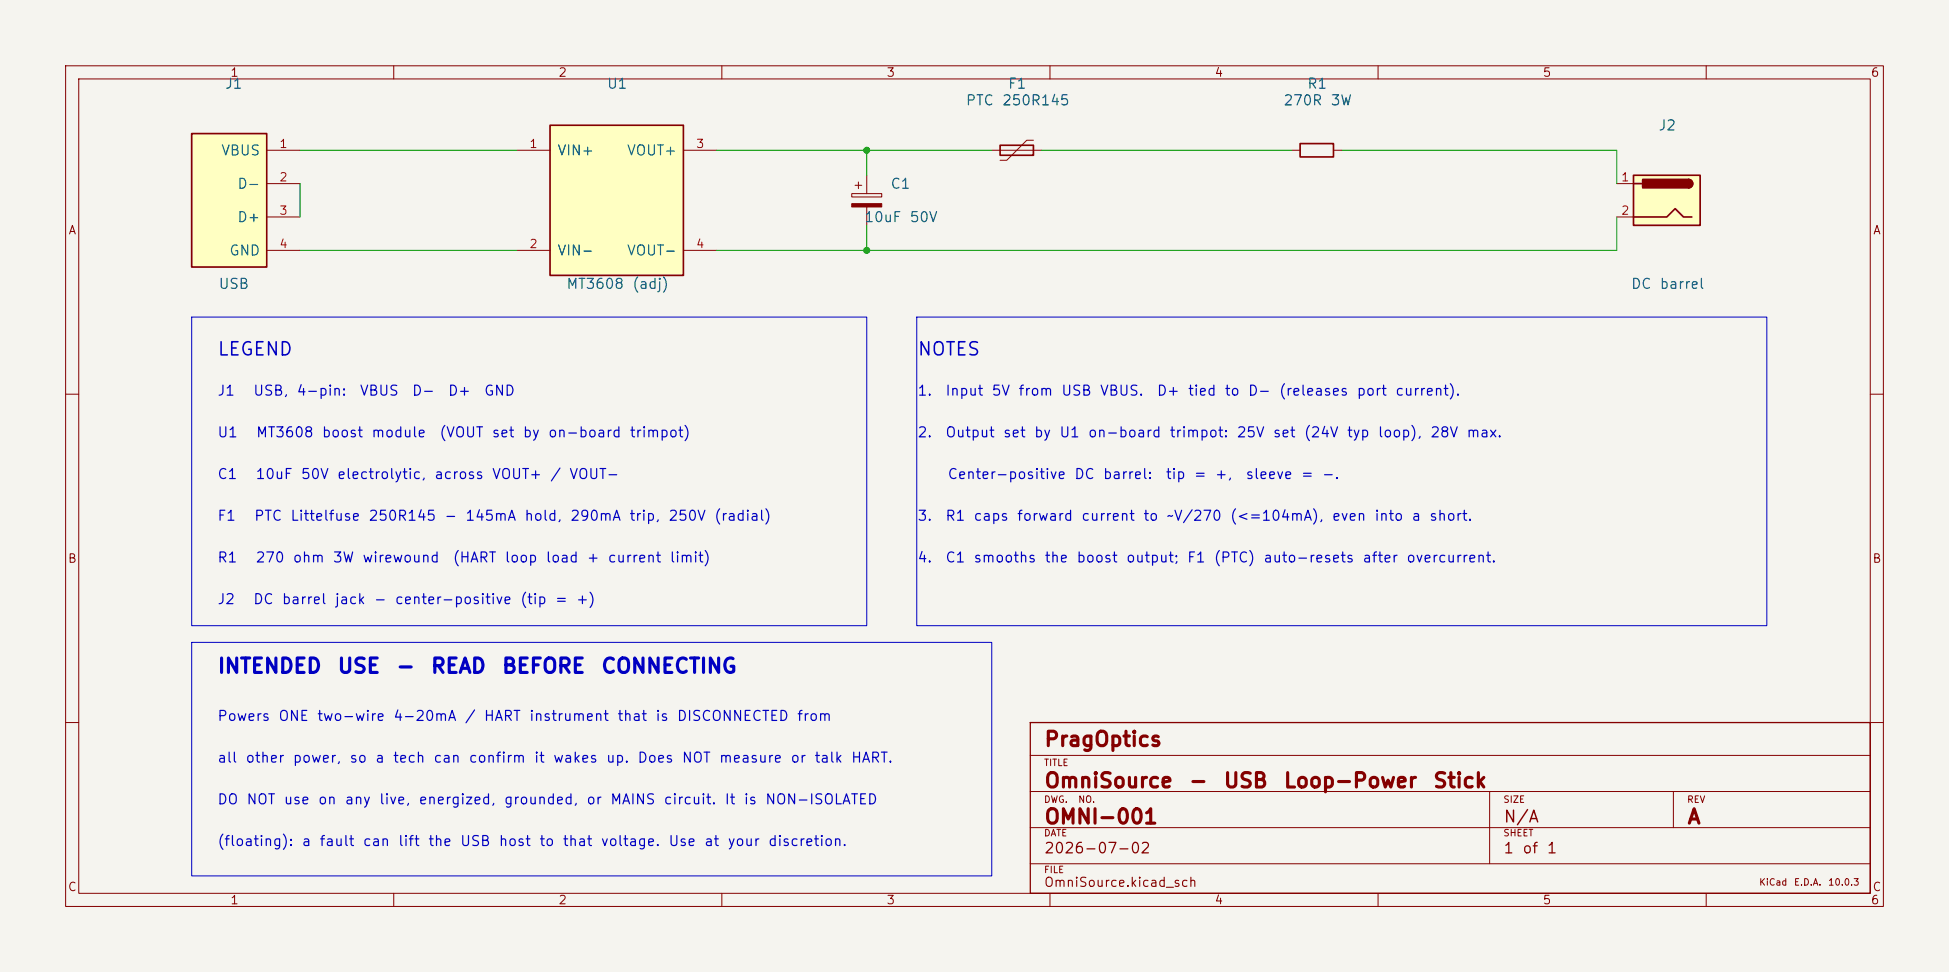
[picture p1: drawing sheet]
<svg xmlns="http://www.w3.org/2000/svg" width="297mm" height="148mm" viewBox="0 0 297 148" stroke-linecap="round" stroke-linejoin="round" font-family="sans-serif">
<path d="M0 0h297v148h-297z" fill="#f5f4ef" stroke="#f5f4ef" stroke-width=".15"/>
<g fill="none" stroke="#840000" stroke-width=".15">
<path d="M10 10h277v128h-277zM12 12h273v124h-273zM60 10v2M110 10v2M160 10v2M210 10v2M260 10v2M10 60h2M285 60h2M10 110h2M157 115h128M285 110h2"/>
<path d="M60 136v2M110 136v2M157 120.5h128M157 126h128M157 131.5h128M160 136v2M210 136v2M227 120.5v11M255 120.5v5.5M260 136v2"/>
</g>
<path d="M157 110h128v26h-128z" fill="none" stroke="#840000" stroke-width=".2"/>
<path d="M83.8 19.1h20.3v22.8h-20.3z" fill="#ffffc2"/>
<path d="M83.8 19.1h20.3v22.8h-20.3z" fill="none" stroke="#840000" stroke-width=".25"/>
<path d="M78.7 22.9h5.1M78.7 38.1h5.1M104.1 22.9h5.1M104.1 38.1h5.1" fill="none" stroke="#840000" stroke-width=".15"/>
<path d="M29.2 20.3h11.4v20.4h-11.4z" fill="#ffffc2"/>
<path d="M29.2 20.3h11.4v20.4h-11.4z" fill="none" stroke="#840000" stroke-width=".25"/>
<path d="M40.6 22.9h5.1M40.6 28h5.1M40.6 33h5.1M40.6 38.1h5.1" fill="none" stroke="#840000" stroke-width=".15"/>
<path d="M248.9 26.7h10.2v7.6h-10.2z" fill="#ffffc2"/>
<path d="M152.4 22.1h5.1v1.5h-5.1zM198.1 21.9h5.1v2h-5.1zM248.9 26.7h10.2v7.6h-10.2zM248.9 33h5.1l1.3-1.2 1.2 1.2h1.3M248.9 28h1.3M257.3 27.3a.64 .64 0 0 1 .6 .7 .64 .64 0 0 1-.6 .6" fill="none" stroke="#840000" stroke-width=".25"/>
<g fill="#840000" stroke="#840000" stroke-width=".25">
<path d="M257.3 27.3a.64 .64 0 0 1 .6 .7 .64 .64 0 0 1-.6 .6z"/>
<path d="M250.3 27.3h7v1.3h-7z"/>
</g>
<path d="M129.8 29.5h4.6v.5h-4.6zM130.3 28.2h1M130.8 27.7v1M132.1 26.7v2.8M132.1 31.5v2.8M151.1 22.9h7.6M157.5 21.4h-1l-3.1 3h-1M196.8 22.9h1.3M203.2 22.9h1.3M246.4 28h2.5M246.4 33h2.5" fill="none" stroke="#840000" stroke-width=".15"/>
<path d="M129.8 31h4.6v.5h-4.6z" fill="#840000" stroke="#840000" stroke-width=".15"/>
<path d="M45.7 22.9h33M45.7 38.1h33M45.7 28v5M109.2 22.9h41.9M132.1 22.9v3.8M132.1 34.3v3.8M158.7 22.9h38.1M204.5 22.9h41.9v5.1M246.4 33v5.1h-137.2" fill="none" stroke="#009600" stroke-width=".15"/>
<path d="M29.2 48.3h102.9v47h-102.9zM139.7 48.3h129.5v47h-129.5zM29.2 97.8h121.9v35.6h-121.9z" fill="none" stroke="#0000c2" stroke-width=".15"/>
<g fill="#009600" stroke="#009600" stroke-width=".15">
<circle cx="132.1" cy="22.9" r=".46"/>
<circle cx="132.1" cy="38.1" r=".46"/>
</g>
<g font-size="2.2" fill="#0000c2">
<text x="33" y="103.1">INTENDED</text>
<text x="51.3" y="103.1">USE</text>
<text x="60.2" y="103.1">-</text>
<text x="65.5" y="103.1">READ</text>
<text x="76.3" y="103.1">BEFORE</text>
<text x="91.5" y="103.1">CONNECTING</text>
</g>
<g font-size="2.2" fill="#840000">
<text x="159" y="114.2">PragOptics</text>
<text x="159" y="120.5">OmniSource</text>
<text x="181" y="120.5">-</text>
<text x="186.3" y="120.5">USB</text>
<text x="195.5" y="120.5">Loop-Power</text>
<text x="218.3" y="120.5">Stick</text>
<text x="159" y="126">OMNI-001</text>
<text x="257" y="126">A</text>
</g>
<g font-size="2" fill="#0000c2">
<text x="33" y="54.6">LEGEND</text>
<text x="139.7" y="54.6">NOTES</text>
</g>
<text font-size="1.8" fill="#840000" x="229" y="125.7">N/A</text>
<g font-size="1.6" fill="#840000">
<text x="159" y="130.3">2026-07-02</text>
<text x="229" y="130.3">1 of 1</text>
</g>
<g font-size="1.5" fill="#006464">
<text x="34.2" y="13.9">J1</text>
<text x="92.4" y="13.9">U1</text>
<text x="147.1" y="16.4">PTC</text>
<text x="152.6" y="16.4">250R145</text>
<text x="153.5" y="13.9">F1</text>
<text x="195.5" y="16.4">270R</text>
<text x="199.1" y="13.9">R1</text>
<text x="202.7" y="16.4">3W</text>
<text x="252.6" y="20.2">J2</text>
<text x="33.6" y="24">VBUS</text>
<text x="36.1" y="29.1">D-</text>
<text x="84.8" y="24">VIN+</text>
<text x="95.4" y="24">VOUT+</text>
<text x="135.6" y="29.1">C1</text>
<text x="36.1" y="34.2">D+</text>
<text x="131.6" y="34.2">10uF</text>
<text x="138.5" y="34.2">50V</text>
<text x="34.8" y="39.3">GND</text>
<text x="84.8" y="39.3">VIN-</text>
<text x="95.4" y="39.3">VOUT-</text>
<text x="33.2" y="44.4">USB</text>
<text x="86.2" y="44.4">MT3608</text>
<text x="96.2" y="44.4">(adj)</text>
<text x="248.4" y="44.4">DC</text>
<text x="252.8" y="44.4">barrel</text>
</g>
<g font-size="1.5" fill="#0000c2">
<text x="33" y="60.6">J1</text>
<text x="38.5" y="60.6">USB,</text>
<text x="45.1" y="60.6">4-pin:</text>
<text x="54.7" y="60.6">VBUS</text>
<text x="62.7" y="60.6">D-</text>
<text x="68.2" y="60.6">D+</text>
<text x="73.7" y="60.6">GND</text>
<text x="139.7" y="60.6">1.</text>
<text x="144" y="60.6">Input</text>
<text x="151" y="60.6">5V</text>
<text x="155.1" y="60.6">from</text>
<text x="161.6" y="60.6">USB</text>
<text x="167.5" y="60.6">VBUS.</text>
<text x="176.2" y="60.6">D+</text>
<text x="180.9" y="60.6">tied</text>
<text x="186.5" y="60.6">to</text>
<text x="190.1" y="60.6">D-</text>
<text x="194.8" y="60.6">(releases</text>
<text x="206.6" y="60.6">port</text>
<text x="212.5" y="60.6">current).</text>
<text x="33" y="67">U1</text>
<text x="38.9" y="67">MT3608</text>
<text x="48.9" y="67">boost</text>
<text x="56.5" y="67">module</text>
<text x="66.8" y="67">(VOUT</text>
<text x="74.8" y="67">set</text>
<text x="79.6" y="67">by</text>
<text x="83.4" y="67">on-board</text>
<text x="95.8" y="67">trimpot)</text>
<text x="139.7" y="67">2.</text>
<text x="144" y="67">Output</text>
<text x="152.7" y="67">set</text>
<text x="157.5" y="67">by</text>
<text x="161.3" y="67">U1</text>
<text x="165.7" y="67">on-board</text>
<text x="178.1" y="67">trimpot:</text>
<text x="188.3" y="67">25V</text>
<text x="193.9" y="67">set</text>
<text x="198.6" y="67">(24V</text>
<text x="205.1" y="67">typ</text>
<text x="209.9" y="67">loop),</text>
<text x="217.8" y="67">28V</text>
<text x="223.4" y="67">max.</text>
<text x="33" y="73.3">C1</text>
<text x="38.8" y="73.3">10uF</text>
<text x="45.7" y="73.3">50V</text>
<text x="51.3" y="73.3">electrolytic,</text>
<text x="66.1" y="73.3">across</text>
<text x="74.9" y="73.3">VOUT+</text>
<text x="83.7" y="73.3">/</text>
<text x="86.6" y="73.3">VOUT-</text>
<text x="144.3" y="73.3">Center-positive</text>
<text x="163.6" y="73.3">DC</text>
<text x="168" y="73.3">barrel:</text>
<text x="177.5" y="73.3">tip</text>
<text x="181.8" y="73.3">=</text>
<text x="185" y="73.3">+,</text>
<text x="189.7" y="73.3">sleeve</text>
<text x="198.1" y="73.3">=</text>
<text x="201.3" y="73.3">-.</text>
<text x="33" y="79.7">F1</text>
<text x="38.6" y="79.7">PTC</text>
<text x="44.1" y="79.7">Littelfuse</text>
<text x="56.1" y="79.7">250R145</text>
<text x="67.6" y="79.7">-</text>
<text x="70.8" y="79.7">145mA</text>
<text x="79.8" y="79.7">hold,</text>
<text x="86.8" y="79.7">290mA</text>
<text x="95.8" y="79.7">trip,</text>
<text x="101.7" y="79.7">250V</text>
<text x="108.7" y="79.7">(radial)</text>
<text x="139.7" y="79.7">3.</text>
<text x="144" y="79.7">R1</text>
<text x="148.2" y="79.7">caps</text>
<text x="154.9" y="79.7">forward</text>
<text x="164.7" y="79.7">current</text>
<text x="174.1" y="79.7">to</text>
<text x="177.7" y="79.7">~V/270</text>
<text x="187.3" y="79.7">(&lt;=104mA),</text>
<text x="202.9" y="79.7">even</text>
<text x="209.3" y="79.7">into</text>
<text x="215" y="79.7">a</text>
<text x="217.7" y="79.7">short.</text>
<text x="33" y="86">R1</text>
<text x="38.8" y="86">270</text>
<text x="44.5" y="86">ohm</text>
<text x="50.6" y="86">3W</text>
<text x="55.1" y="86">wirewound</text>
<text x="68.9" y="86">(HART</text>
<text x="76.8" y="86">loop</text>
<text x="83" y="86">load</text>
<text x="89.3" y="86">+</text>
<text x="92.5" y="86">current</text>
<text x="101.9" y="86">limit)</text>
<text x="139.7" y="86">4.</text>
<text x="144" y="86">C1</text>
<text x="148.2" y="86">smooths</text>
<text x="159.1" y="86">the</text>
<text x="163.9" y="86">boost</text>
<text x="171.5" y="86">output;</text>
<text x="180.8" y="86">F1</text>
<text x="184.9" y="86">(PTC)</text>
<text x="192.4" y="86">auto-resets</text>
<text x="207.5" y="86">after</text>
<text x="214.2" y="86">overcurrent.</text>
<text x="33" y="92.4">J2</text>
<text x="38.5" y="92.4">DC</text>
<text x="42.8" y="92.4">barrel</text>
<text x="50.9" y="92.4">jack</text>
<text x="56.9" y="92.4">-</text>
<text x="60.1" y="92.4">center-positive</text>
<text x="79.2" y="92.4">(tip</text>
<text x="84.5" y="92.4">=</text>
<text x="87.7" y="92.4">+)</text>
<text x="33" y="110.2">Powers</text>
<text x="42.3" y="110.2">ONE</text>
<text x="48.2" y="110.2">two-wire</text>
<text x="59.8" y="110.2">4-20mA</text>
<text x="70.7" y="110.2">/</text>
<text x="73.6" y="110.2">HART</text>
<text x="80.5" y="110.2">instrument</text>
<text x="94" y="110.2">that</text>
<text x="99.8" y="110.2">is</text>
<text x="103" y="110.2">DISCONNECTED</text>
<text x="121.3" y="110.2">from</text>
<text x="33" y="116.5">all</text>
<text x="37.3" y="116.5">other</text>
<text x="44.5" y="116.5">power,</text>
<text x="53.1" y="116.5">so</text>
<text x="57.1" y="116.5">a</text>
<text x="59.8" y="116.5">tech</text>
<text x="65.9" y="116.5">can</text>
<text x="71.3" y="116.5">confirm</text>
<text x="81.3" y="116.5">it</text>
<text x="84.2" y="116.5">wakes</text>
<text x="92.2" y="116.5">up.</text>
<text x="97" y="116.5">Does</text>
<text x="103.8" y="116.5">NOT</text>
<text x="109.5" y="116.5">measure</text>
<text x="120.4" y="116.5">or</text>
<text x="124" y="116.5">talk</text>
<text x="129.6" y="116.5">HART.</text>
<text x="33" y="122.9">DO</text>
<text x="37.5" y="122.9">NOT</text>
<text x="43.1" y="122.9">use</text>
<text x="48.4" y="122.9">on</text>
<text x="52.4" y="122.9">any</text>
<text x="57.7" y="122.9">live,</text>
<text x="63.7" y="122.9">energized,</text>
<text x="76.7" y="122.9">grounded,</text>
<text x="89.2" y="122.9">or</text>
<text x="92.9" y="122.9">MAINS</text>
<text x="101" y="122.9">circuit.</text>
<text x="110.3" y="122.9">It</text>
<text x="113.2" y="122.9">is</text>
<text x="116.5" y="122.9">NON-ISOLATED</text>
<text x="33" y="129.2">(floating):</text>
<text x="45.9" y="129.2">a</text>
<text x="48.6" y="129.2">fault</text>
<text x="55.2" y="129.2">can</text>
<text x="60.6" y="129.2">lift</text>
<text x="65.1" y="129.2">the</text>
<text x="70" y="129.2">USB</text>
<text x="75.9" y="129.2">host</text>
<text x="82.1" y="129.2">to</text>
<text x="85.6" y="129.2">that</text>
<text x="91.4" y="129.2">voltage.</text>
<text x="101.8" y="129.2">Use</text>
<text x="107.2" y="129.2">at</text>
<text x="110.8" y="129.2">your</text>
<text x="116.9" y="129.2">discretion.</text>
</g>
<text font-size="1.4" fill="#840000" x="159" y="135.4">OmniSource.kicad_sch</text>
<g font-size="1.3" fill="#840000">
<text x="35" y="12">1</text>
<text x="85" y="12">2</text>
<text x="135" y="12">3</text>
<text x="185" y="12">4</text>
<text x="235" y="12">5</text>
<text x="285" y="12">6</text>
<text x="10.3" y="36">A</text>
<text x="285.3" y="36">A</text>
<text x="10.3" y="86">B</text>
<text x="285.3" y="86">B</text>
<text x="10.3" y="136">C</text>
<text x="285.3" y="136">C</text>
<text x="35" y="138">1</text>
<text x="85" y="138">2</text>
<text x="135" y="138">3</text>
<text x="185" y="138">4</text>
<text x="235" y="138">5</text>
<text x="285" y="138">6</text>
</g>
<g font-size="1.3" fill="#a90000">
<text x="42.5" y="22.9">1</text>
<text x="80.6" y="22.9">1</text>
<text x="106" y="22.9">3</text>
<text x="42.5" y="27.9">2</text>
<text x="246.9" y="27.9">1</text>
<text x="42.5" y="33">3</text>
<text x="246.9" y="33">2</text>
<text x="42.5" y="38.1">4</text>
<text x="80.6" y="38.1">2</text>
<text x="106" y="38.1">4</text>
</g>
<g font-size="1" fill="#840000">
<text x="159" y="116.9">TITLE</text>
<text x="159" y="122.5">DWG.</text>
<text x="164.2" y="122.5">NO.</text>
<text x="229" y="122.5">SIZE</text>
<text x="257" y="122.5">REV</text>
<text x="159" y="127.6">DATE</text>
<text x="229" y="127.6">SHEET</text>
<text x="159" y="133.2">FILE</text>
<text x="268" y="135.1">KiCad</text>
<text x="273.3" y="135.1">E.D.A.</text>
<text x="278.5" y="135.1">10.0.3</text>
</g>
</svg>
